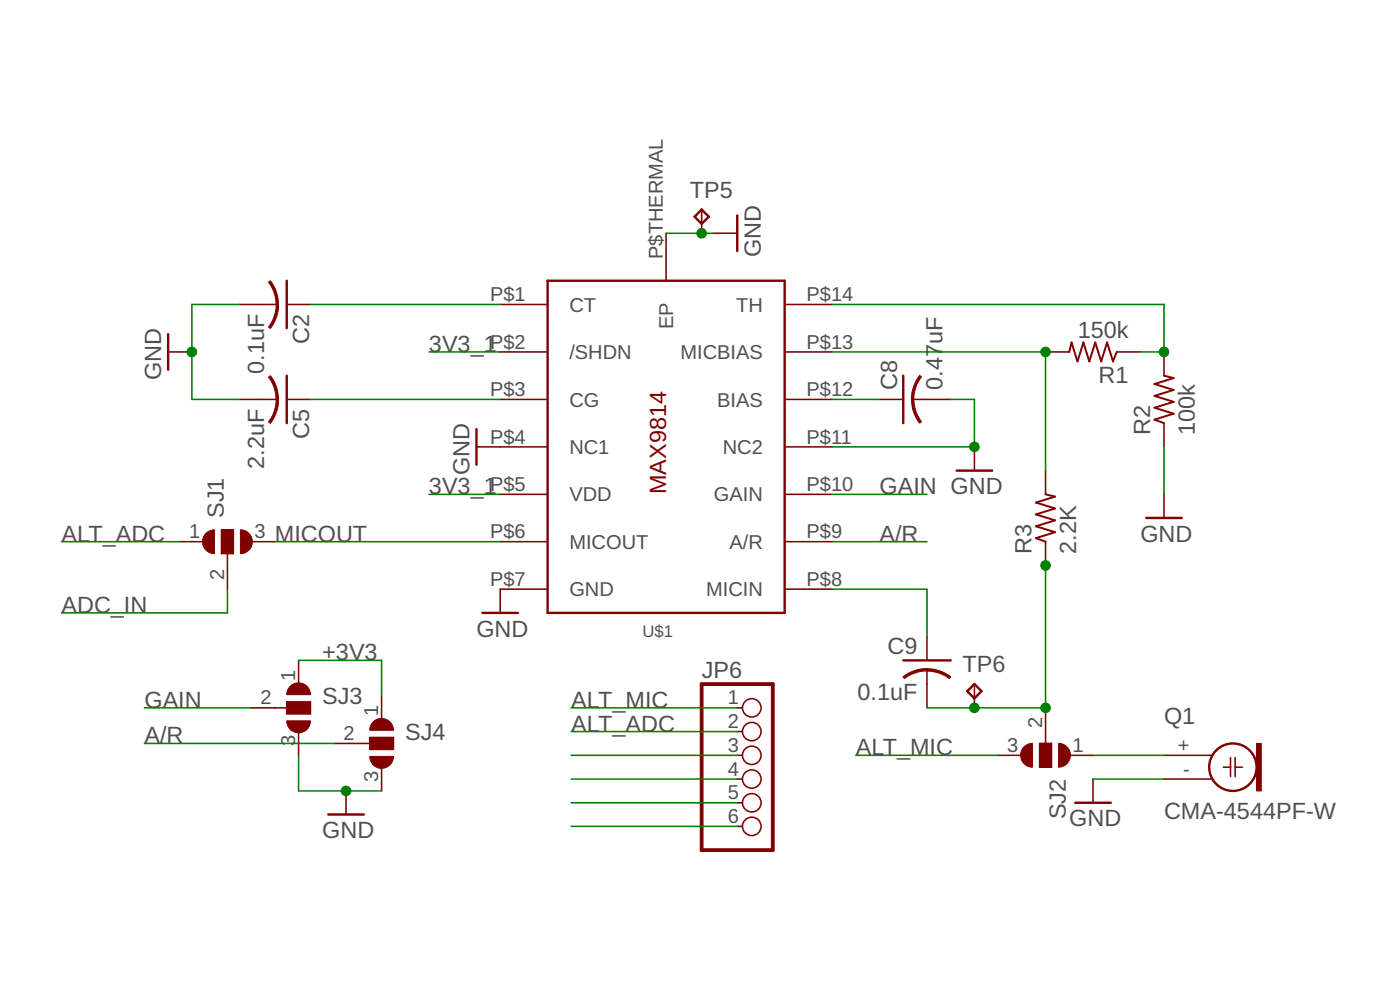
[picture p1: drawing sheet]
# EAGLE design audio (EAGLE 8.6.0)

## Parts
C2  0.1uF  C-USC0805K  [C0805K]
C5  2.2uF  C-USC0805K  [C0805K]
C8  0.47uF  C-USC0805K  [C0805K]
C9  0.1uF  C-USC0805K  [C0805K]
JP6  PINHD-1X6  [1X06]
Q1  CMA-4544PF-W  ELECTRET  [9.7ELECTRET]
R1  150k  R-US_R0805  [R0805]
R2  100k  R-US_R0805  [R0805]
R3  2.2K  R-US_R0805  [R0805]
SJ2  SJ2W  [SJ_2]
SJ3  SJ2W  [SJ_2]
SJ4  SJ2W  [SJ_2]
TP5  TPB1,27  [B1,27]
TP6  TPB1,27  [B1,27]
U$1  MAX9814TDFN14  [TDFN14_3X3MM]

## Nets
3V3_1: JP6.3 U$1.P$2(/SHDN) U$1.P$5(VDD)
+3V3: SJ3.1 SJ4.1
A/R: SJ4.2 U$1.P$9(A/R)
ALT_ADC: JP6.2
ALT_MIC: JP6.1 SJ2.3
GAIN: SJ3.2 U$1.P$10(GAIN)
GND: C2.2 C5.2 C8.2 JP6.4 JP6.5 Q1.- R2.1 SJ3.3 SJ4.3 TP5.TP U$1.P$4(NC1) U$1.P$7(GND) U$1.P$11(NC2) U$1.P$THERMAL(EP)
INPUT: C9.2 R3.1 SJ2.2 TP6.TP
MICOUT: JP6.6 U$1.P$6(MICOUT)
N$5: C9.1 U$1.P$8(MICIN)
N$7: C8.1 U$1.P$12(BIAS)
N$8: C2.1 U$1.P$1(CT)
N$9: C5.1 U$1.P$3(CG)
N$10: R1.1 R2.2 U$1.P$14(TH)
N$11: R1.2 R3.2 U$1.P$13(MICBIAS)
N$33: Q1.+ SJ2.1
